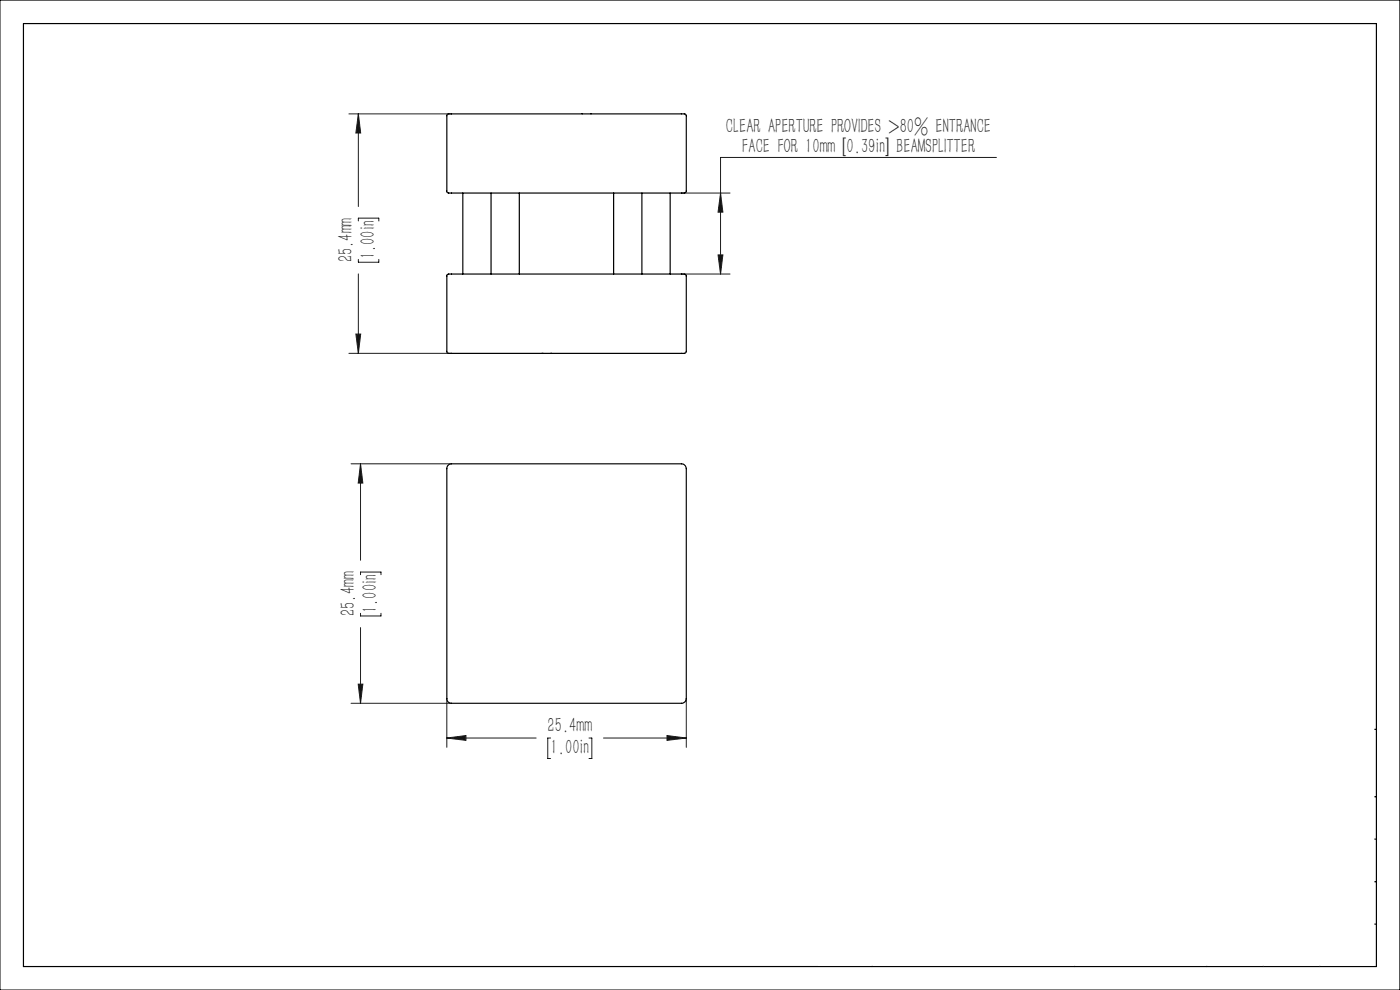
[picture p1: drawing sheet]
<svg xmlns="http://www.w3.org/2000/svg" width="297mm" height="210mm" viewBox="0 0 297 210" stroke-linecap="round" stroke-linejoin="round" font-family="sans-serif">
<path d="M0 0h297v210h-297zM243.8 155.4h2.3v6.8h3.3v1.5h-5.6zM249.9 155.4a16 16 0 0 1 5.2 .4 1.73 1.73 0 0 1 1.1 2.6l-1.1 .9a2.13 2.13 0 0 1 1.9 2.1 2.13 2.13 0 0 1-1.8 2.1l-1 .2h-1.6v-1.5a4.1 4.1 0 0 0 2.4-.5l.2-.5-.1-.4a2.86 2.86 0 0 0-2.5-.7v-1.4l1.3-.3 .3-.2a.8 .8 0 0 0-.7-1.2l-1.3-.1v6.8h-2.3zM257 155.4h6.6v1.6h-2.2v6.7h-2.3v-6.7h-2.1zM264.7 155.8l1.3-.4h4.2v1.8l-3.4 .1-.3 .2-.1 .5 .1 .4a2.6 2.6 0 0 0 1.8 .4v1.5a2.5 2.5 0 0 0-1.8 .3l-.1 .5 .1 .5 .3 .2 3.4 .1v1.8l-4.3-.1-1.1-.3-.5-.7a23.1 23.1 0 0 1 0-6.4zM268.7 158.8h1.5v1.5h-1.5zM270.8 155.4h2.3v2.9l3.3-2.9h2.7l-4.2 3.7 4.6 4.6h-2.7l-3.7-3.7v3.7h-2.3z" fill="none" stroke="#000" stroke-width=".21"/>
<path d="M220.1 162.2h1M220.2 161.8l.7 .8M220.6 161.7v1M220.9 161.8l-.7 .8" fill="none" stroke="#191924" stroke-width=".21"/>
<g fill="none" stroke="#191924" stroke-width=".35">
<path d="M202 160l9.1-2.4v9.1l-9.1-2.4z"/>
<circle cx="220.6" cy="162.2" r="4.7"/>
<circle cx="220.6" cy="162.2" r="2.13"/>
</g>
<path d="M5 5h287v200h-287zM228 154.7v50.3M292 154.7h-107v50.3M185 178h107M185 169h107M198 169v27M213 169v27M185 196h107M185 187h107M256 187v18" fill="none" stroke="#000" stroke-width=".25"/>
<path d="M201 162.2h11.1" fill="none" stroke="#191924" stroke-width=".21" stroke-dasharray="30.5 1.3 1.3 1.3" stroke-dashoffset="26.8"/>
<path d="M220.6 156.3v11.7M214.7 162.2h11.7" fill="none" stroke="#191924" stroke-width=".21" stroke-dasharray="30.5 1.3 1.3 1.3" stroke-dashoffset="26.5"/>
<path d="M268 187v18M280 187v18" fill="none" stroke="#191924" stroke-width=".25"/>
<path d="M249.9 155.4v8.3h2.3v-6.8l1.3 .1 .8 .5v.4l-.3 .5-.5 .2-.9 .1v1.4h1.1l.9 .3 .5 .4 .1 .6-.5 .6-2.1 .2v1.5h.7a3 3 0 0 0 3.6-2 2.22 2.22 0 0 0-1.8-2.4l1.1-.8 .3-.9a2.38 2.38 0 0 0-2.6-2.1zM243.8 155.4v8.3h5.6v-1.5h-3.3v-6.8zM257 155.4v1.6h2.1v6.7h2.3v-6.7h2.2v-1.6zM264.5 156v.1a2.17 2.17 0 0 0-.3 1.7v3.8a1.8 1.8 0 0 0 2.1 2.1h3.9v-1.8h-3l-.6-.2-.2-.6 .2-.6 .7-.2h1v-1.5l-1.5-.2-.3-.2-.1-.4a.84 .84 0 0 1 1.1-.8h2.7v-1.8h-4.5zM270.8 155.4v8.3h2.3v-3.7l3.7 3.7h2.7l-4.6-4.6 4.2-3.7h-2.7l-3.3 2.9v-2.9z" fill-rule="evenodd" fill="#000"/>
<path d="M268.7 158.8h1.5v1.5h-1.5z" fill-rule="evenodd" fill="#f00"/>
<g fill="none" stroke="#191924" stroke-width=".21">
<path d="M74 24.2h21.8M76 24.2l.5 4h-1zM76 24.2v19.6M211.4 33.4h-58.5v24.7M76 46.9v-.6h4.4v.6M76 55v.6h4.4v-.6M76 58.1v16.9M144.6 40.9h10.3M144.6 58.1h10.3M152.3 54.1h1.1l-.5 4zM152.9 40.9l.5 4.1h-1.1zM74 75h21.8"/>
<path d="M75.5 70.9h1l-.5 4.1zM74.5 98.4h21.3M76.5 98.4l.5 4.1h-1zM76.5 98.4v20.4M76.5 121.9v-.6h4.3v.6M76.5 130.1v.6h4.3v-.6M76.5 133.1v16.1M74.5 149.2h21.3M76 145.1h1l-.5 4.1zM94.8 156.6h18.9M94.8 148.2v10.3M94.8 156.6l4-.6v1z"/>
<path d="M116.8 156.6h-.6v4.3h.6M125 156.6h.6v4.3h-.6M128 156.6h17.6M141.5 156l4.1 .6-4.1 .4zM145.6 148.2v10.3"/>
</g>
<g fill="#191924">
<path d="M152.9 40.9l.5 4.1h-1.1zM152.3 54.1h1.1l-.5 4z"/>
<path d="M94.8 156.6l4-.6v1zM141.5 156l4.1 .6-4.1 .4z"/>
<path d="M76 24.2l.5 4h-1zM75.5 70.9h1l-.5 4.1zM76.5 98.4l.5 4.1h-1zM76 145.1h1l-.5 4.1z"/>
</g>
<g fill="none" stroke="#000" stroke-width=".25">
<path d="M94.8 24.3l.2-.1h50.3l.3 .3v16.2l-.4 .2h-50.1l-.3-.2zM123.5 24.1v.1M125.4 24.1v.1M94.8 58.3l.4-.2 50.1 .1 .3 .4v16.1l-.4 .3-50.2-.1-.2-.2zM98.2 40.9v17.2M104.2 40.9v17.2M110.2 40.9v17.2M130.2 40.9v17.2M136.2 40.9v17.2M142.2 40.9v17.2M115 75h.1M116.8 75h.1"/>
<path d="M95.2 98.6l.6-.2h48.8a1.09 1.09 0 0 1 1 1v48.8a1.02 1.02 0 0 1-1 1h-48.8a.96 .96 0 0 1-1-1v-49zM106.3 113.8h1.9v5.7h2.8v1.3h-4.7zM111.4 113.8h1.6a4.3 4.3 0 0 1 3.9 1.2 1.55 1.55 0 0 1-1 2.1 1.81 1.81 0 0 1 1.5 1.7 1.81 1.81 0 0 1-1.4 1.8l-2.3 .2v-1.3a2.06 2.06 0 0 0 2.2-.6l-.1-.6a1.97 1.97 0 0 0-2-.6v-1.2a1.09 1.09 0 0 0 1.4-.7l-.2-.4a1.76 1.76 0 0 0-1.6-.3v5.7h-2zM113.7 117.7h.1M117.4 113.8h5.6v1.3h-1.9v5.7h-1.9v-5.7h-1.8zM124 114.2a2.25 2.25 0 0 1 1.7-.4h2.9v1.5h-2.9a.68 .68 0 0 0-.3 .9 .68 .68 0 0 0 .8 .4h.8v1.3h-.5a.92 .92 0 0 0-1 .3 .73 .73 0 0 0 0 .8 .73 .73 0 0 0 .8 .3h2.3v1.5h-3.2a1.62 1.62 0 0 1-1.9-2v-3.5a1.29 1.29 0 0 1 .5-1.1zM127.4 116.6h1.2v1.3h-1.2zM129.2 113.8h1.9v2.4l2.7-2.4h2.3l-3.5 3.1 3.9 3.9h-2.3l-3.1-3.1v3.1h-1.9zM111.7 127.3a2.25 2.25 0 0 1 2.9-.1l.1 .6-.2 .2a1.42 1.42 0 0 0-1.7-.3 1.42 1.42 0 0 0-.7 1.6 1.47 1.47 0 0 0 .8 1.5 1.47 1.47 0 0 0 1.7-.2 .87 .87 0 0 1 0 .9 .87 .87 0 0 1-.9 .3 2.19 2.19 0 0 1-2.7-2.4 2.74 2.74 0 0 1 .7-2.1zM115.9 127.3a2.25 2.25 0 0 1 2.9-.1l.1 .6-.2 .2a1.42 1.42 0 0 0-1.7-.3 1.42 1.42 0 0 0-.7 1.6 1.45 1.45 0 0 0 .8 1.5 1.45 1.45 0 0 0 1.7-.2 .86 .86 0 0 1-.1 .9 .86 .86 0 0 1-.8 .3 2.19 2.19 0 0 1-2.7-2.4 2.74 2.74 0 0 1 .7-2.1zM119.4 129.5l1.7-.1a.55 .55 0 0 1 0 .8h-1.6zM122.1 127.7l1.2-.8h.9v4.1h.9v.8l-2.9-.1v-.7h1v-3.2l-1 .5z"/>
<path d="M126.4 127.2a1.76 1.76 0 0 1 2-.3 1.76 1.76 0 0 1 1 1.8 2.88 2.88 0 0 1-1 3 1.75 1.75 0 0 1-1.8-.1 1.75 1.75 0 0 1-.8-1.7 4.1 4.1 0 0 1 .6-2.7zM127.1 127.7a.67 .67 0 0 1 .8-.1 .67 .67 0 0 1 .4 .6l.1 1.1a1.29 1.29 0 0 1-.8 1.7 .72 .72 0 0 1-.7-.7v-1.6z"/>
</g>
<g fill="#fff" stroke="#fff" stroke-width=".35">
<path d="M230.1 16.5h47.9v119.1h-47.9z"/>
<path d="M173.7 132.7h117.7v72h-117.7z"/>
<path d="M12.9 158.8h94.7v44.5h-94.7z"/>
</g>
<path d="M102.8 111.3h35.5v29.7h-35.5z" fill="#fff" stroke="#fff" stroke-width=".58"/>
<g font-size="4.4" fill="#191924">
<text x="154" y="28.2">CLEAR APERTURE PROVIDES &gt;80% ENTRANCE</text>
<text x="157.4" y="32.5">FACE FOR 10mm [0.39in] BEAMSPLITTER</text>
<text x="74.8" y="55.7" transform="rotate(-90 74.8 55.7)">25.4mm</text>
<text x="79.5" y="55" transform="rotate(-90 79.5 55)">1.00in</text>
<text x="75.3" y="130.7" transform="rotate(-90 75.3 130.7)">25.4mm</text>
<text x="80" y="130.1" transform="rotate(-90 80 130.1)">1.00in</text>
<text x="116.2" y="155.3">25.4mm</text>
<text x="116.8" y="160">1.00in</text>
</g>
</svg>
